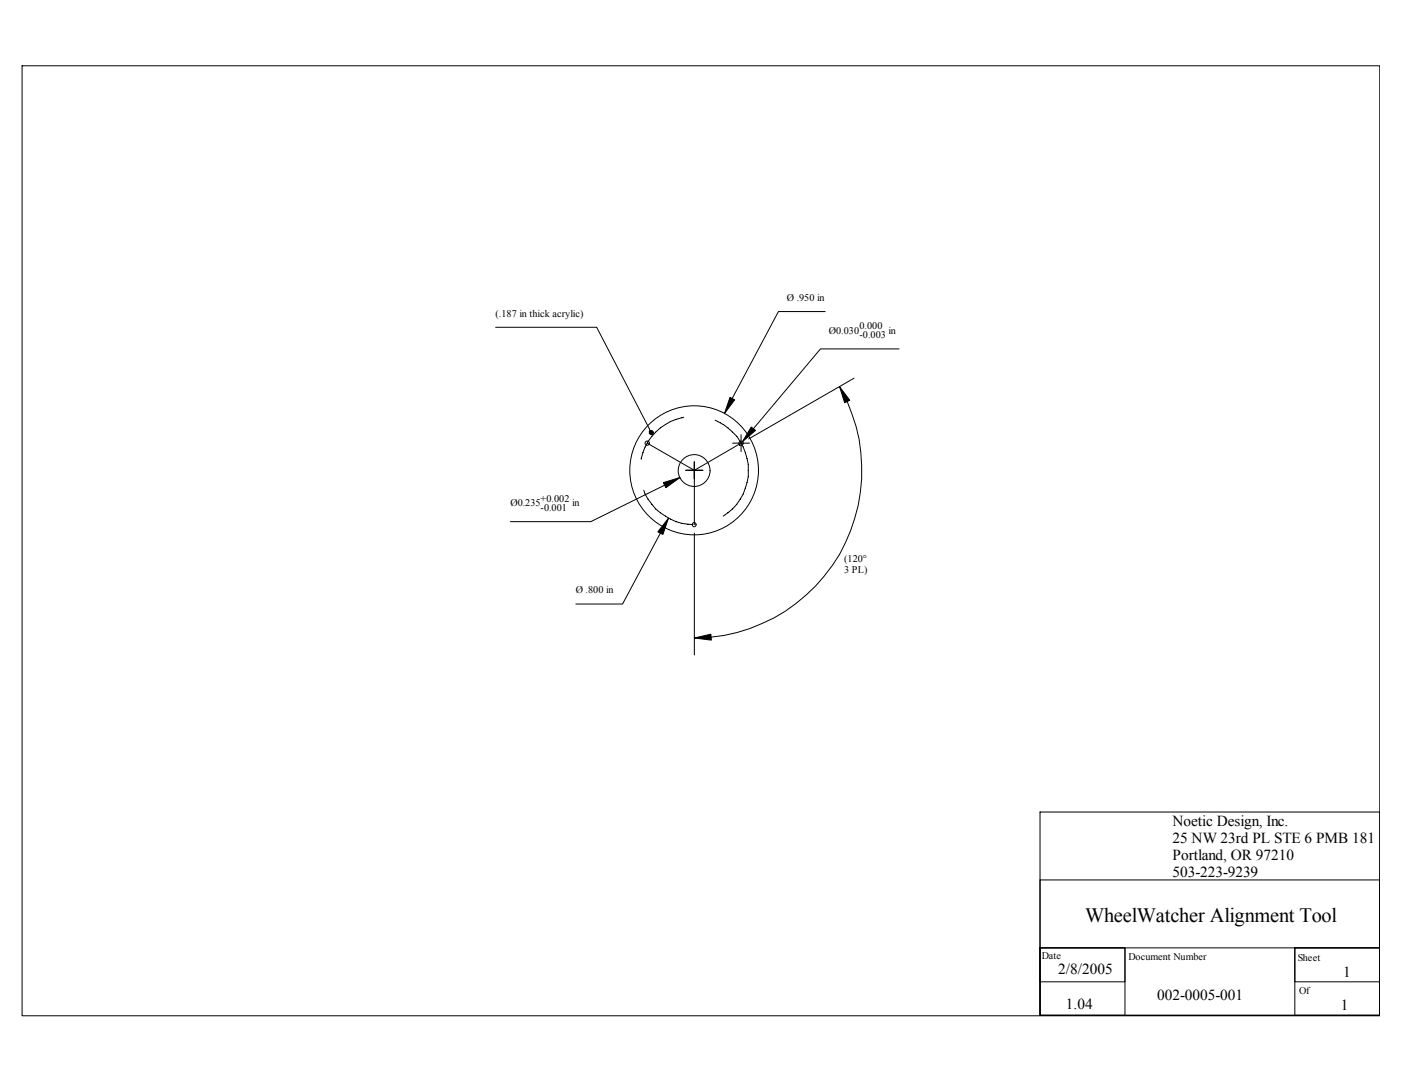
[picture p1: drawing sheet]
<svg xmlns="http://www.w3.org/2000/svg" width="279mm" height="216mm" viewBox="0 0 279 216" stroke-linecap="round" stroke-linejoin="round" font-family="sans-serif">
<g fill="none" stroke="#000" stroke-width=".2">
<path d="M4.4 13.1h270.7v189.5h-270.7zM98.8 65.3h20.2l10.6 20.6a.43 .43 0 0 0-.1 .5 .43 .43 0 0 0 .3 .3l.4-.2a.44 .44 0 0 0-.1-.5 .44 .44 0 0 0-.5-.1M145.5 79.2l1 .6-2.1 2.7zM164.5 62.1h-9.3l-9.2 17.4M167.4 77.1l2 2.7-1 .5zM170.3 75.4l-21 12.1M179.2 69.6h-15.6l-13.4 15.9M128.4 97.8a10.8 10.8 0 0 0 9.8 6.8M129 88.4l9.4 5.4 9.3-5.4M132.2 96.3l3.4-1-2.8 2zM132.5 96.8l-14.7 7.3h-16M136.3 83.2a10.6 10.6 0 0 0-8.5 8.4"/>
<path d="M136.7 93.8h3.4M138.4 92.1v12.5M142.6 83.8a10.9 10.9 0 0 1 1.6 19.2M146 88.4h3.4M147.7 86.7v3.4M149.8 85.2l.8 .7-2.6 2.2zM168.9 80.1a33.4 33.4 0 0 1-27.2 47M131.7 106.3l-7.6 14.2h-9.3M133.3 103.4l-1.1 3.2-1.1-.5zM138.4 106.3v24.3M138.4 127.3l3.3-.8 .1 1.2zM207.3 162h67.8v40.5h-67.8z"/>
<path d="M207.3 175.5h67.8v27h-67.8zM207.3 189.1h67.8v13.4h-67.8zM207.3 189.1h17v13.4h-17zM207.3 189.1h17v6.7h-17zM258.1 189.1h17v13.4h-17zM258.1 189.1h17v6.7h-17z"/>
<circle cx="129" cy="88.4" r=".43"/>
<circle cx="138.4" cy="93.8" r="12.8"/>
<circle cx="138.4" cy="93.9" r="3.2"/>
<circle cx="147.7" cy="88.4" r=".43"/>
<circle cx="138.4" cy="104.6" r=".4"/>
</g>
<g fill="#000">
<path d="M145.5 79.2l1 .6-2.1 2.7 1.6-3-1.6 3z" fill-rule="evenodd"/>
<path d="M129.5 85.5l.1 .4a.44 .44 0 0 1 .6 .2 .44 .44 0 0 1-.2 .6 .51 .51 0 0 1-.5-.7l.1-.1z" fill-rule="evenodd"/>
<path d="M132.2 96.3l3.4-1-3.1 1.5 3.1-1.5-2.8 2z" fill-rule="evenodd"/>
<path d="M141.2 92.5h.1z" fill-rule="evenodd"/>
<path d="M143.5 84.2l.1 .1z" fill-rule="evenodd"/>
<path d="M147.5 88.7l.1 .1z" fill-rule="evenodd"/>
<path d="M149.8 85.2l.8 .7-2.6 2.2 2.2-2.6-2.2 2.6z" fill-rule="evenodd"/>
<path d="M167.4 77.1l2 2.7-1 .5-1-3.2 1.5 3z" fill-rule="evenodd"/>
<path d="M133.3 103.4l-1.1 3.2-1.1-.5 2.2-2.7-1.6 2.9z" fill-rule="evenodd"/>
<path d="M132.3 105.2h.1z" fill-rule="evenodd"/>
<path d="M138.4 127.3l3.3-.8 .1 1.2-3.4-.4 3.3-.2z" fill-rule="evenodd"/>
</g>
<text font-size="4.1" x="216.3" y="183.8">WheelWatcher Alignment Tool</text>
<g font-size="3">
<text x="233.8" y="164.7">Noetic Design, Inc.</text>
<text x="233.8" y="168.1">25 NW 23rd PL STE 6 PMB 181</text>
<text x="233.8" y="171.4">Portland, OR 97210</text>
<text x="233.8" y="174.8">503­223­9239</text>
<text x="211" y="194.2">2/8/2005</text>
<text x="267.8" y="194.8">1</text>
<text x="212.5" y="201.3">1.04</text>
<text x="230.7" y="199.4">002­0005­001</text>
<text x="267.3" y="201.5">1</text>
</g>
<g font-size="2">
<text x="156.9" y="59.9">Ø .950 in</text>
<text x="98.8" y="63.2">(.187 in thick acrylic)</text>
<text x="171.4" y="65.6">0.000</text>
<text x="165.3" y="66.5">Ø0.030</text>
<text x="171.4" y="67.5">­0.003</text>
<text x="177.1" y="66.5">in</text>
<text x="101.8" y="100.9">Ø0.235</text>
<text x="107.8" y="100.1">+0.002</text>
<text x="107.8" y="101.9">­0.001</text>
<text x="114" y="100.9">in</text>
<text x="168.3" y="112.1">(120°</text>
<text x="114.8" y="118.3">Ø .800 in</text>
<text x="168.3" y="114.4">3 PL)</text>
<text x="207.7" y="191.3">Date</text>
<text x="225" y="191.4">Document Number</text>
<text x="258.7" y="191.6">Sheet</text>
<text x="259" y="198.3">Of</text>
</g>
</svg>
